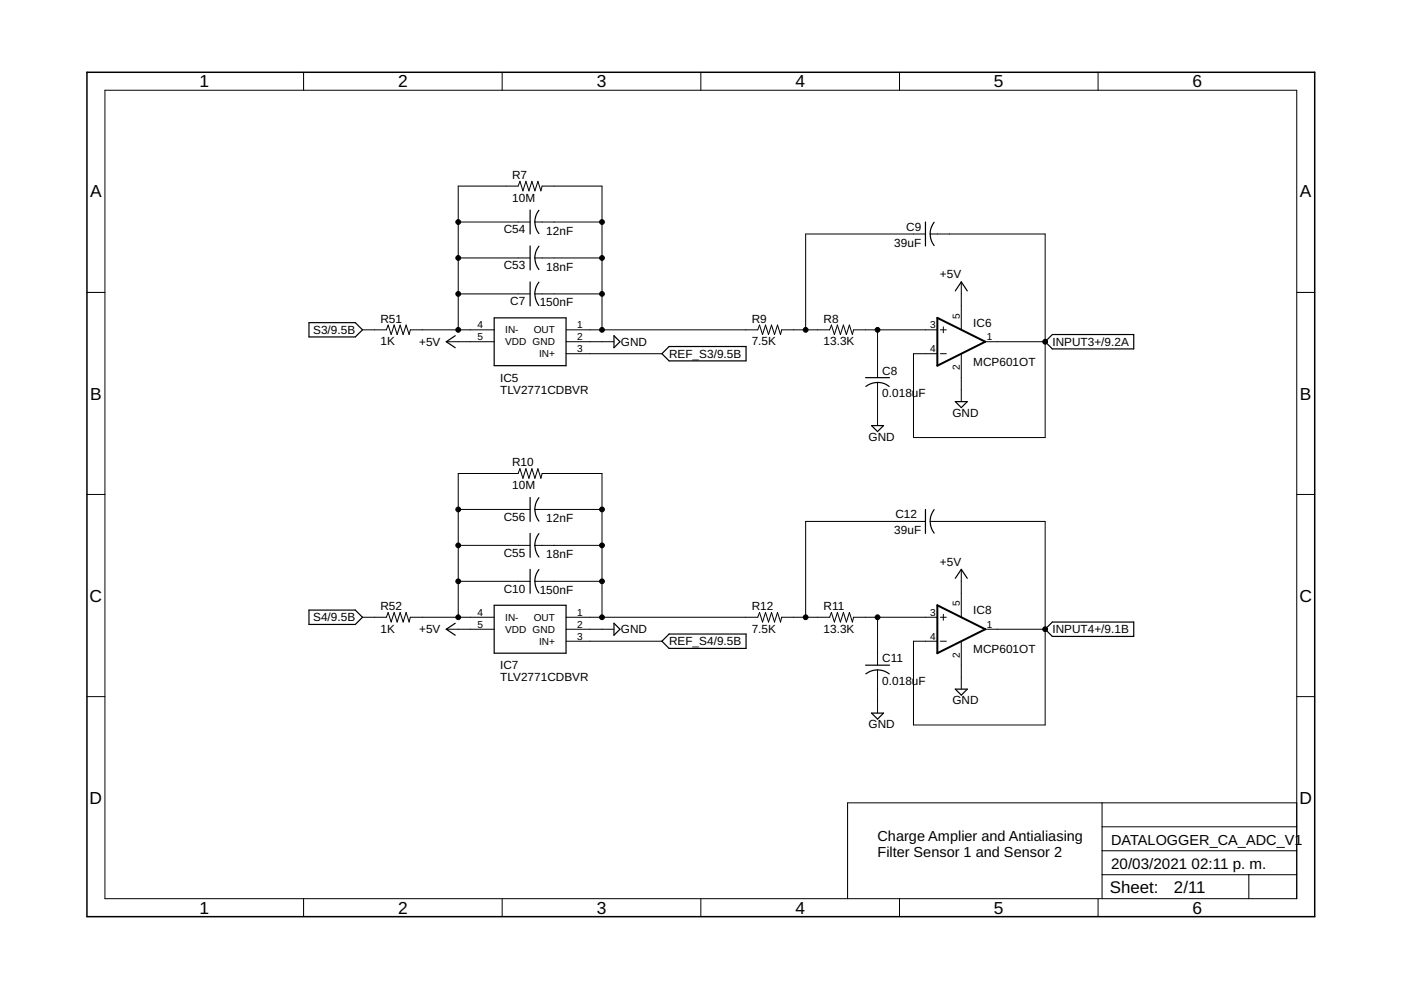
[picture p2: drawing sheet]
<svg xmlns="http://www.w3.org/2000/svg" width="297mm" height="210mm" viewBox="0 0 297 210" stroke-linecap="round" stroke-linejoin="round" font-family="sans-serif">
<g fill="none" stroke="#000" stroke-width=".25">
<path d="M112.4 44.5v5.1M112.4 52.2v5M112.4 59.8v5.1M113.4 54.7l.3 1.5 .6 .9M113.4 47.1l.3 1.5 .6 .9M114.3 59.8l-.6 .9-.3 1.6M114.3 52.2l-.6 .9-.3 1.6M114.3 44.6l-.6 .9-.3 1.6M196.2 47.1v5.1M198.1 47.1a4 4 0 0 0 0 5M65.5 68.4h9.8l1.6 1.5-1.6 1.5h-9.8zM96.5 71.2l-1.9 1.3 1.9 1.2"/>
<path d="M104.8 67.4h15.2v10.1h-15.2zM113.4 62.3l.3 1.6 .6 .9M130.2 71.2l1.2 1.3-1.2 1.2zM140.3 75l1.6-1.5h16.3v3h-16.3zM202.5 61.7l1.3-1.9 1.3 1.9M221.6 72.5l1.5-1.6h17.3v3.1h-17.3zM183.5 80.1h5.1M183.6 81.9a4 4 0 0 1 4.9 0M184.8 90.2h2.5l-1.2 1.3zM202.5 85.2h2.6l-1.3 1.2zM112.4 105.5v5.1M112.4 113.1v5.1"/>
<path d="M113.4 115.6l.3 1.6 .6 .9M113.4 108l.2 1.1 .7 1.4M114.3 113.1l-.6 1-.3 1.5M114.3 105.5l-.6 .9-.3 1.6M196.2 108v5.1M198.1 108.1a4.1 4.1 0 0 0 0 4.9M65.5 129.3h9.8l1.6 1.6-1.6 1.5h-9.8zM96.5 132.1l-1.9 1.3 1.9 1.3M104.8 128.3h15.2v10.2h-15.2zM112.4 120.7v5.1M113.4 123.3l.3 1.5 .6 .9M114.3 120.8l-.6 .9-.3 1.6"/>
<path d="M130.2 132.1l1.2 1.3-1.2 1.3zM140.3 136l1.6-1.6h16.3v3.1h-16.3zM202.5 122.6l1.3-1.9 1.3 1.9M221.6 133.4l1.5-1.5h17.3v3h-17.3zM183.5 141h5.1M183.6 142.9a4 4 0 0 1 4.9 0M184.8 151.2h2.5l-1.2 1.3zM202.5 146.1h2.6l-1.3 1.3z"/>
</g>
<g fill="none" stroke="#000" stroke-width=".21">
<path d="M22.2 19.1h252.7v171.4h-252.7zM64.4 15.3v3.8M106.5 15.3v3.8M148.6 15.3v3.8M190.7 15.3v3.8M232.8 15.3v3.8M97.2 54.7h15.2M97.2 47.1h15.2M113.4 54.7h14.2M113.4 47.1h14.2M196.2 49.6h-25.4v20.3M197.2 49.6h24.4v43.2h-27.9v-17.8h5"/>
<path d="M203.8 59.8v10.1M18.4 62h3.8M76.9 69.9h5l.4-1 .6 2 .7-2 .6 2 .6-2 .7 2 .6-2 .6 2 .3-1h17.8M94.6 72.5h10.2M97.2 62.3h15.2M97.2 69.9v-30.4h12.7l.3-1.1 .7 2.1 .6-2.1 .6 2.1 .7-2.1 .6 2.1 .6-2.1 .7 2.1 .2-1h12.7v30.4M113.4 62.3h14.2M120 69.9h40.7l.3-1 .7 2 .6-2 .6 2 .7-2 .6 2 .6-2 .7 2 .2-1h10.2l.4-1 .6 2 .6-2 .7 2 .6-2 .7 2 .6-2 .6 2 .3-1h17.7M120 72.5h10.2M120 75h20.3M186.1 69.9v10.2M199.4 69.9h1.2"/>
<path d="M199.4 75h1.2M200 69.3v1.2M203.8 75v10.2M208.9 72.5h12.7M274.9 62h3.8M186.1 81.1v9.1M18.4 104.8h3.8M97.2 115.6h15.2M97.2 108h15.2M113.4 115.6h14.2M113.4 108h14.2M196.2 110.6h-25.4v20.3"/>
<path d="M197.2 110.6h24.4v43.1h-27.9v-17.7h5M274.9 104.8h3.8M76.9 130.9h5l.4-1 .6 2 .7-2 .6 2 .6-2 .7 2 .6-2 .6 2 .3-1h17.8M94.6 133.4h10.2M97.2 123.3h15.2M97.2 130.9v-30.5h12.7l.3-1 .7 2 .6-2 .6 2 .7-2 .6 2 .6-2 .7 2 .2-1h12.7v30.5M113.4 123.3h14.2M120 130.9h40.7l.3-1 .7 2 .6-2 .6 2 .7-2 .6 2 .6-2 .7 2 .2-1h10.2l.4-1 .6 2 .6-2 .7 2 .6-2 .7 2 .6-2 .6 2 .3-1h17.7M120 133.4h10.2M120 136h20.3M186.1 130.9v10.1M199.4 130.9h1.2"/>
<path d="M199.4 136h1.2M200 130.2v1.3M203.8 120.7v10.2M203.8 136v10.1M208.9 133.4h12.7M18.4 147.7h3.8M186.1 142v9.2M274.9 147.7h3.8M233.7 170.2v20.3M233.7 175.3h41.2M274.9 170.2h-95.2v20.3M64.4 190.5v3.9"/>
<path d="M106.5 190.5v3.9M148.6 190.5v3.9M190.7 190.5v3.9M232.8 190.5v3.9M233.7 185.5h41.2M233.7 180.4h41.2M264.8 185.5v5"/>
</g>
<path d="M18.4 15.3h260.3v179.1h-260.3z" fill="none" stroke="#000" stroke-width=".32"/>
<path d="M198.7 67.4l10.2 5.1-10.2 5zM198.7 128.3l10.2 5.1-10.2 5.1z" fill="none" stroke="#000" stroke-width=".42"/>
<g fill="#000" stroke="#000" stroke-width=".21">
<circle cx="97.2" cy="54.7" r=".51"/>
<circle cx="97.2" cy="47.1" r=".51"/>
<circle cx="127.6" cy="54.7" r=".51"/>
<circle cx="127.6" cy="47.1" r=".51"/>
<circle cx="97.2" cy="69.9" r=".51"/>
<circle cx="97.2" cy="62.3" r=".51"/>
<circle cx="127.6" cy="69.9" r=".51"/>
<circle cx="127.6" cy="62.3" r=".51"/>
<circle cx="170.8" cy="69.9" r=".51"/>
<circle cx="186.1" cy="69.9" r=".51"/>
<circle cx="221.6" cy="72.5" r=".51"/>
<circle cx="97.2" cy="108" r=".51"/>
<circle cx="97.2" cy="115.6" r=".51"/>
<circle cx="127.6" cy="115.6" r=".51"/>
<circle cx="127.6" cy="108" r=".51"/>
<circle cx="97.2" cy="130.9" r=".51"/>
<circle cx="97.2" cy="123.3" r=".51"/>
<circle cx="127.6" cy="123.3" r=".51"/>
<circle cx="127.6" cy="130.9" r=".51"/>
<circle cx="170.8" cy="130.9" r=".51"/>
<circle cx="186.1" cy="130.9" r=".51"/>
<circle cx="221.6" cy="133.4" r=".51"/>
</g>
<g font-size="3.7">
<text x="42.3" y="18.5">1</text>
<text x="84.4" y="18.5">2</text>
<text x="126.5" y="18.5">3</text>
<text x="168.6" y="18.5">4</text>
<text x="210.7" y="18.5">5</text>
<text x="252.9" y="18.5">6</text>
<text x="19.1" y="41.9">A</text>
<text x="275.6" y="41.9">A</text>
<text x="19.1" y="84.7">B</text>
<text x="275.6" y="84.7">B</text>
<text x="19" y="127.6">C</text>
<text x="275.5" y="127.6">C</text>
<text x="19" y="170.4">D</text>
<text x="275.5" y="170.4">D</text>
<text x="42.3" y="193.7">1</text>
<text x="84.4" y="193.7">2</text>
<text x="126.5" y="193.7">3</text>
<text x="168.6" y="193.7">4</text>
<text x="210.7" y="193.7">5</text>
<text x="252.9" y="193.7">6</text>
</g>
<g font-size="3.6">
<text x="235.3" y="189.4">Sheet:</text>
<text x="248.9" y="189.3">2/11</text>
</g>
<g font-size="3.2">
<text x="235.6" y="184.2">20/03/2021</text>
<text x="252.6" y="184.2">02:11 p. m.</text>
</g>
<g font-size="3.1">
<text x="186" y="178.4">Charge Amplier and Antialiasing</text>
<text x="235.6" y="179.1">DATALOGGER_CA_ADC_V1</text>
<text x="186" y="181.7">Filter Sensor 1 and Sensor 2</text>
</g>
<g font-size="2.5">
<text x="108.6" y="38">R7</text>
<text x="108.6" y="42.8">10M</text>
<text x="106.8" y="49.5">C54</text>
<text x="115.8" y="49.7">12nF</text>
<text x="189.6" y="52.3">39uF</text>
<text x="192.1" y="49">C9</text>
<text x="106.8" y="57.1">C53</text>
<text x="115.8" y="57.4">18nF</text>
<text x="199.3" y="59">+5V</text>
<text x="108.2" y="64.7">C7</text>
<text x="114.4" y="65">150nF</text>
<text x="66.4" y="70.8">S3/9.5B</text>
<text x="80.7" y="68.4">R51</text>
<text x="159.4" y="68.4">R9</text>
<text x="174.6" y="68.4">R8</text>
<text x="206.4" y="69.3">IC6</text>
<text x="80.7" y="73.2">1K</text>
<text x="88.9" y="73.3">+5V</text>
<text x="131.7" y="73.3">GND</text>
<text x="141.9" y="75.9">REF_S3/9.5B</text>
<text x="159.4" y="73.2">7.5K</text>
<text x="174.6" y="73.2">13.3K</text>
<text x="206.4" y="77.5">MCP601OT</text>
<text x="223.1" y="73.4">INPUT3+/9.2A</text>
<text x="106.1" y="83.5">TLV2771CDBVR</text>
<text x="106.1" y="81">IC5</text>
<text x="187.1" y="79.4">C8</text>
<text x="187.1" y="84.3">0.018uF</text>
<text x="201.9" y="88.3">GND</text>
<text x="184.1" y="93.4">GND</text>
<text x="108.6" y="98.9">R10</text>
<text x="108.6" y="103.7">10M</text>
<text x="106.8" y="110.4">C56</text>
<text x="115.8" y="110.7">12nF</text>
<text x="189.6" y="113.2">39uF</text>
<text x="189.8" y="109.9">C12</text>
<text x="106.8" y="118">C55</text>
<text x="115.8" y="118.3">18nF</text>
<text x="199.3" y="119.9">+5V</text>
<text x="106.8" y="125.7">C10</text>
<text x="114.4" y="125.9">150nF</text>
<text x="66.4" y="131.8">S4/9.5B</text>
<text x="80.7" y="129.4">R52</text>
<text x="159.4" y="129.4">R12</text>
<text x="174.6" y="129.4">R11</text>
<text x="206.4" y="130.2">IC8</text>
<text x="80.7" y="134.2">1K</text>
<text x="88.9" y="134.2">+5V</text>
<text x="131.7" y="134.3">GND</text>
<text x="141.9" y="136.8">REF_S4/9.5B</text>
<text x="159.4" y="134.2">7.5K</text>
<text x="174.6" y="134.2">13.3K</text>
<text x="223.1" y="134.3">INPUT4+/9.1B</text>
<text x="106.1" y="141.9">IC7</text>
<text x="187.1" y="140.4">C11</text>
<text x="206.4" y="138.5">MCP601OT</text>
<text x="106.1" y="144.5">TLV2771CDBVR</text>
<text x="187.1" y="145.2">0.018uF</text>
<text x="201.9" y="149.3">GND</text>
<text x="184.1" y="154.4">GND</text>
</g>
<g font-size="2.1">
<text x="101.3" y="69.6">4</text>
<text x="107.1" y="70.7">IN-</text>
<text x="113.2" y="70.7">OUT</text>
<text x="122.4" y="69.6">1</text>
<text x="197.2" y="69.6">3</text>
<text x="203.5" y="67.6" transform="rotate(-90 203.5 67.6)">5</text>
<text x="101.3" y="72.1">5</text>
<text x="107.1" y="73.2">VDD GND</text>
<text x="114.3" y="75.8">IN+</text>
<text x="122.4" y="72.1">2</text>
<text x="122.4" y="74.6">3</text>
<text x="197.2" y="74.6">4</text>
<text x="209.3" y="72.1">1</text>
<text x="203.5" y="78.5" transform="rotate(-90 203.5 78.5)">2</text>
<text x="101.3" y="130.5">4</text>
<text x="107.1" y="131.6">IN-</text>
<text x="113.2" y="131.6">OUT</text>
<text x="122.4" y="130.5">1</text>
<text x="197.2" y="130.5">3</text>
<text x="203.5" y="128.5" transform="rotate(-90 203.5 128.5)">5</text>
<text x="101.3" y="133.1">5</text>
<text x="107.1" y="134.2">VDD GND</text>
<text x="114.3" y="136.7">IN+</text>
<text x="122.4" y="133.1">2</text>
<text x="122.4" y="135.6">3</text>
<text x="197.2" y="135.6">4</text>
<text x="209.3" y="133.1">1</text>
<text x="203.5" y="139.5" transform="rotate(-90 203.5 139.5)">2</text>
</g>
</svg>
